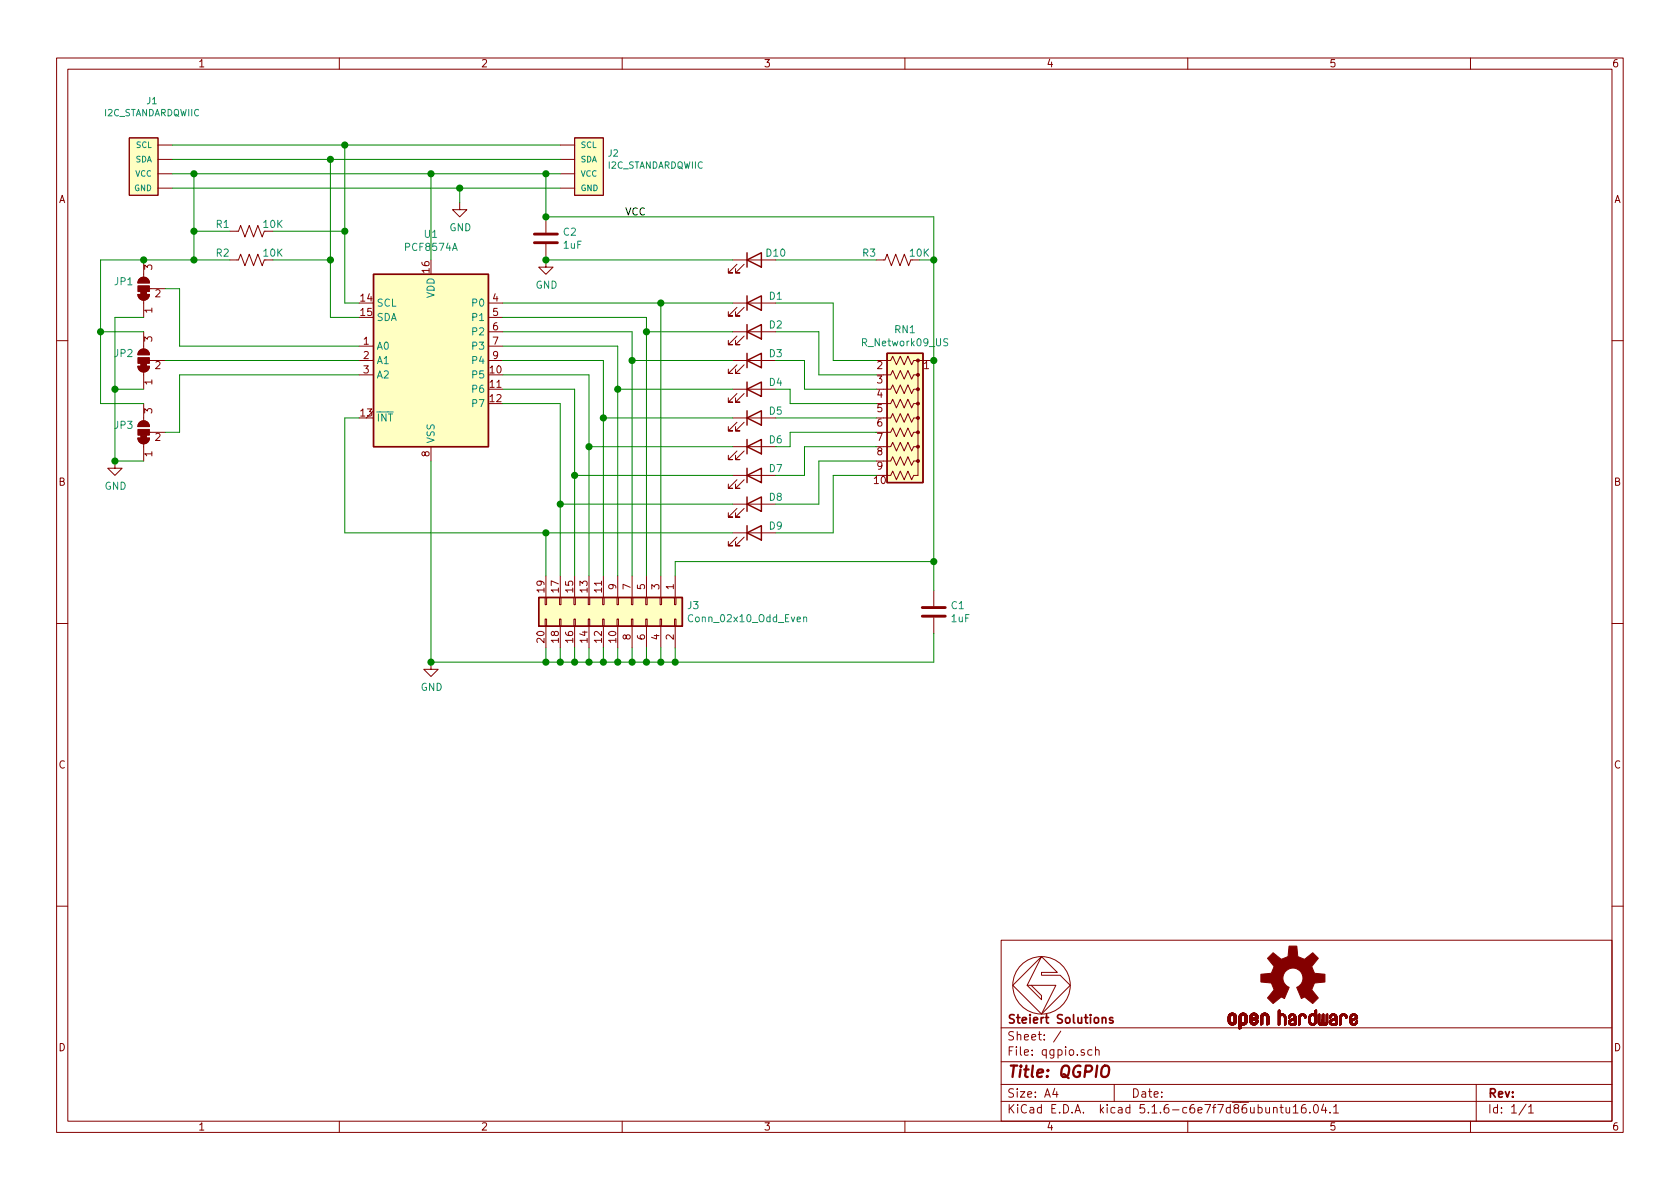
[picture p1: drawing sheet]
EESchema Schematic File Version 4
EELAYER 30 0
EELAYER END
$Descr A4 11693 8268
encoding utf-8
Sheet 1 1
Title "QGPIO"
Date ""
Rev ""
Comp "Steiert Solutions"
Comment1 ""
Comment2 ""
Comment3 ""
Comment4 ""
$EndDescr
$Comp
L SparkFun-Connectors:I2C_STANDARDQWIIC J1
U 1 1
P 1100 1300
F 0 "J1" H 1058 1910 45  0000 C CNN
F 1 "I2C_STANDARDQWIIC" H 1058 1826 45  0000 C CNN
F 2 "Connector_JST:JST_SH_SM04B-SRSS-TB_1x04-1MP_P1.00mm_Horizontal" H 1100 1800 20  0001 C CNN
F 3 "http://www.jst-mfg.com/product/pdf/eng/eSH.pdf?5ec58813d214e" H 1100 1300 50  0001 C CNN
F 4 "" H 1058 1731 60  0000 C CNN "Field4"
F 5 "PRT-14417-ND" H 1100 1300 50  0001 C CNN "Digikey"
F 6 "PRT-14417 " H 1100 1300 50  0001 C CNN "MPN"
F 7 "474-PRT-14417 " H 1100 1300 50  0001 C CNN "Mouser"
	1    1100 1300
	1    0    0    -1  
$EndComp
$Comp
L Interface_Expansion:PCF8574A U1
U 1 1
P 3000 2500
F 0 "U1" H 3000 3381 50  0000 C CNN
F 1 "PCF8574A" H 3000 3290 50  0000 C CNN
F 2 "Package_SO:SOIC-16W_7.5x10.3mm_P1.27mm" H 3000 2500 50  0001 C CNN
F 3 "http://www.nxp.com/documents/data_sheet/PCF8574_PCF8574A.pdf" H 3000 2500 50  0001 C CNN
F 4 "" H 3000 2500 50  0001 C CNN "Field4"
F 5 "" H 3000 2500 50  0001 C CNN "Field5"
F 6 "568-1074-1-ND " H 3000 2500 50  0001 C CNN "Digikey"
F 7 "PCF8574ATD-T" H 3000 2500 50  0001 C CNN "MPN"
F 8 "771-PCF8574ATD-T" H 3000 2500 50  0001 C CNN "Mouser"
	1    3000 2500
	1    0    0    -1  
$EndComp
$Comp
L SparkFun-Connectors:I2C_STANDARDQWIIC J2
U 1 1
P 4000 1300
F 0 "J2" H 3772 1545 45  0000 R CNN
F 1 "I2C_STANDARDQWIIC" H 3772 1461 45  0000 R CNN
F 2 "Connector_JST:JST_SH_SM04B-SRSS-TB_1x04-1MP_P1.00mm_Horizontal" H 4000 1800 20  0001 C CNN
F 3 "http://www.jst-mfg.com/product/pdf/eng/eSH.pdf?5ec58813d214e" H 4000 1300 50  0001 C CNN
F 4 "" H 3772 1366 60  0000 R CNN "Field4"
F 5 "PRT-14417-ND" H 4000 1300 50  0001 C CNN "Digikey"
F 6 "PRT-14417 " H 4000 1300 50  0001 C CNN "MPN"
F 7 "474-PRT-14417 " H 4000 1300 50  0001 C CNN "Mouser"
	1    4000 1300
	-1   0    0    -1  
$EndComp
Wire Wire Line
	1200 1000 2400 1000
Wire Wire Line
	1200 1100 2300 1100
Wire Wire Line
	1200 1200 1350 1200
Wire Wire Line
	1200 1300 3200 1300
Wire Wire Line
	3000 1200 3000 1800
Connection ~ 3000 1200
Wire Wire Line
	3000 1200 3800 1200
Wire Wire Line
	2500 2100 2400 2100
Wire Wire Line
	2400 2100 2400 1600
Connection ~ 2400 1000
Wire Wire Line
	2400 1000 3900 1000
Wire Wire Line
	2500 2200 2300 2200
Wire Wire Line
	2300 2200 2300 1800
Connection ~ 2300 1100
Wire Wire Line
	2300 1100 3900 1100
$Comp
L Jumper:SolderJumper_3_Bridged12 JP1
U 1 1
P 1000 2000
F 0 "JP1" V 1046 2068 50  0000 L CNN
F 1 "SolderJumper_3_Bridged12" V 955 2068 50  0001 L CNN
F 2 "Jumper:SolderJumper-3_P1.3mm_Bridged12_RoundedPad1.0x1.5mm" H 1000 2000 50  0001 C CNN
F 3 "" H 1000 2000 50  0001 C CNN
	1    1000 2000
	0    -1   -1   0   
$EndComp
$Comp
L Jumper:SolderJumper_3_Bridged12 JP2
U 1 1
P 1000 2500
F 0 "JP2" V 1046 2568 50  0000 L CNN
F 1 "SolderJumper_3_Bridged12" V 955 2568 50  0001 L CNN
F 2 "Jumper:SolderJumper-3_P1.3mm_Bridged12_RoundedPad1.0x1.5mm" H 1000 2500 50  0001 C CNN
F 3 "" H 1000 2500 50  0001 C CNN
	1    1000 2500
	0    -1   -1   0   
$EndComp
$Comp
L Jumper:SolderJumper_3_Bridged12 JP3
U 1 1
P 1000 3000
F 0 "JP3" V 1046 3068 50  0000 L CNN
F 1 "SolderJumper_3_Bridged12" V 955 3068 50  0001 L CNN
F 2 "Jumper:SolderJumper-3_P1.3mm_Bridged12_RoundedPad1.0x1.5mm" H 1000 3000 50  0001 C CNN
F 3 "" H 1000 3000 50  0001 C CNN
	1    1000 3000
	0    -1   -1   0   
$EndComp
Wire Wire Line
	1150 2500 2500 2500
Wire Wire Line
	2500 2400 1250 2400
Wire Wire Line
	1250 2400 1250 2000
Wire Wire Line
	1250 2000 1150 2000
Wire Wire Line
	2500 2600 1250 2600
Wire Wire Line
	1250 2600 1250 3000
Wire Wire Line
	1250 3000 1150 3000
$Comp
L power:GND #PWR0101
U 1 1
P 3200 1400
F 0 "#PWR0101" H 3200 1150 50  0001 C CNN
F 1 "GND" H 3205 1227 50  0000 C CNN
F 2 "" H 3200 1400 50  0001 C CNN
F 3 "" H 3200 1400 50  0001 C CNN
	1    3200 1400
	1    0    0    -1  
$EndComp
$Comp
L power:GND #PWR0102
U 1 1
P 3000 4600
F 0 "#PWR0102" H 3000 4350 50  0001 C CNN
F 1 "GND" H 3005 4427 50  0000 C CNN
F 2 "" H 3000 4600 50  0001 C CNN
F 3 "" H 3000 4600 50  0001 C CNN
	1    3000 4600
	1    0    0    -1  
$EndComp
$Comp
L power:GND #PWR0103
U 1 1
P 800 3200
F 0 "#PWR0103" H 800 2950 50  0001 C CNN
F 1 "GND" H 805 3027 50  0000 C CNN
F 2 "" H 800 3200 50  0001 C CNN
F 3 "" H 800 3200 50  0001 C CNN
	1    800  3200
	1    0    0    -1  
$EndComp
Wire Wire Line
	1000 3200 800  3200
Wire Wire Line
	1000 2700 800  2700
Wire Wire Line
	800  2700 800  3200
Connection ~ 800  3200
Wire Wire Line
	1000 2200 800  2200
Wire Wire Line
	800  2200 800  2700
Connection ~ 800  2700
Wire Wire Line
	1000 2800 700  2800
Wire Wire Line
	700  2800 700  2300
Wire Wire Line
	700  1800 1000 1800
Wire Wire Line
	1350 1800 1350 1600
Connection ~ 1000 1800
Wire Wire Line
	1000 1800 1350 1800
Connection ~ 1350 1200
Wire Wire Line
	1350 1200 3000 1200
Wire Wire Line
	1000 2300 700  2300
Connection ~ 700  2300
Wire Wire Line
	700  2300 700  1800
Wire Wire Line
	3200 1400 3200 1300
Connection ~ 3200 1300
Wire Wire Line
	3200 1300 3900 1300
$Comp
L Device:LED D1
U 1 1
P 5250 2100
F 0 "D1" H 5400 2150 50  0000 C CNN
F 1 "LED" H 5243 2226 50  0001 C CNN
F 2 "footprint:LED_0603_1608Metric" H 5250 2100 50  0001 C CNN
F 3 "http://optoelectronics.liteon.com/upload/download/DS22-2000-074/LTST-C190KGKT.PDF" H 5250 2100 50  0001 C CNN
F 4 "160-1435-1-ND" H 5250 2100 50  0001 C CNN "Digikey"
F 5 "LTST-C190KGKT" H 5250 2100 50  0001 C CNN "MPN"
F 6 "859-LTST-C190KGKT" H 5250 2100 50  0001 C CNN "Mouser"
	1    5250 2100
	1    0    0    -1  
$EndComp
$Comp
L Device:LED D2
U 1 1
P 5250 2300
F 0 "D2" H 5400 2350 50  0000 C CNN
F 1 "LED" H 5243 2426 50  0001 C CNN
F 2 "footprint:LED_0603_1608Metric" H 5250 2300 50  0001 C CNN
F 3 "http://optoelectronics.liteon.com/upload/download/DS22-2000-074/LTST-C190KGKT.PDF" H 5250 2300 50  0001 C CNN
F 4 "160-1435-1-ND" H 5250 2300 50  0001 C CNN "Digikey"
F 5 "LTST-C190KGKT" H 5250 2300 50  0001 C CNN "MPN"
F 6 "859-LTST-C190KGKT" H 5250 2300 50  0001 C CNN "Mouser"
	1    5250 2300
	1    0    0    -1  
$EndComp
$Comp
L Device:LED D3
U 1 1
P 5250 2500
F 0 "D3" H 5400 2550 50  0000 C CNN
F 1 "LED" H 5243 2626 50  0001 C CNN
F 2 "footprint:LED_0603_1608Metric" H 5250 2500 50  0001 C CNN
F 3 "http://optoelectronics.liteon.com/upload/download/DS22-2000-074/LTST-C190KGKT.PDF" H 5250 2500 50  0001 C CNN
F 4 "160-1435-1-ND" H 5250 2500 50  0001 C CNN "Digikey"
F 5 "LTST-C190KGKT" H 5250 2500 50  0001 C CNN "MPN"
F 6 "859-LTST-C190KGKT" H 5250 2500 50  0001 C CNN "Mouser"
	1    5250 2500
	1    0    0    -1  
$EndComp
$Comp
L Device:LED D4
U 1 1
P 5250 2700
F 0 "D4" H 5400 2750 50  0000 C CNN
F 1 "LED" H 5243 2826 50  0001 C CNN
F 2 "footprint:LED_0603_1608Metric" H 5250 2700 50  0001 C CNN
F 3 "http://optoelectronics.liteon.com/upload/download/DS22-2000-074/LTST-C190KGKT.PDF" H 5250 2700 50  0001 C CNN
F 4 "160-1435-1-ND" H 5250 2700 50  0001 C CNN "Digikey"
F 5 "LTST-C190KGKT" H 5250 2700 50  0001 C CNN "MPN"
F 6 "859-LTST-C190KGKT" H 5250 2700 50  0001 C CNN "Mouser"
	1    5250 2700
	1    0    0    -1  
$EndComp
$Comp
L Device:LED D5
U 1 1
P 5250 2900
F 0 "D5" H 5400 2950 50  0000 C CNN
F 1 "LED" H 5243 3026 50  0001 C CNN
F 2 "footprint:LED_0603_1608Metric" H 5250 2900 50  0001 C CNN
F 3 "http://optoelectronics.liteon.com/upload/download/DS22-2000-074/LTST-C190KGKT.PDF" H 5250 2900 50  0001 C CNN
F 4 "160-1435-1-ND" H 5250 2900 50  0001 C CNN "Digikey"
F 5 "LTST-C190KGKT" H 5250 2900 50  0001 C CNN "MPN"
F 6 "859-LTST-C190KGKT" H 5250 2900 50  0001 C CNN "Mouser"
	1    5250 2900
	1    0    0    -1  
$EndComp
$Comp
L Device:LED D6
U 1 1
P 5250 3100
F 0 "D6" H 5400 3150 50  0000 C CNN
F 1 "LED" H 5243 3226 50  0001 C CNN
F 2 "footprint:LED_0603_1608Metric" H 5250 3100 50  0001 C CNN
F 3 "http://optoelectronics.liteon.com/upload/download/DS22-2000-074/LTST-C190KGKT.PDF" H 5250 3100 50  0001 C CNN
F 4 "160-1435-1-ND" H 5250 3100 50  0001 C CNN "Digikey"
F 5 "LTST-C190KGKT" H 5250 3100 50  0001 C CNN "MPN"
F 6 "859-LTST-C190KGKT" H 5250 3100 50  0001 C CNN "Mouser"
	1    5250 3100
	1    0    0    -1  
$EndComp
$Comp
L Device:LED D7
U 1 1
P 5250 3300
F 0 "D7" H 5400 3350 50  0000 C CNN
F 1 "LED" H 5243 3426 50  0001 C CNN
F 2 "footprint:LED_0603_1608Metric" H 5250 3300 50  0001 C CNN
F 3 "http://optoelectronics.liteon.com/upload/download/DS22-2000-074/LTST-C190KGKT.PDF" H 5250 3300 50  0001 C CNN
F 4 "160-1435-1-ND" H 5250 3300 50  0001 C CNN "Digikey"
F 5 "LTST-C190KGKT" H 5250 3300 50  0001 C CNN "MPN"
F 6 "859-LTST-C190KGKT" H 5250 3300 50  0001 C CNN "Mouser"
	1    5250 3300
	1    0    0    -1  
$EndComp
$Comp
L Device:LED D8
U 1 1
P 5250 3500
F 0 "D8" H 5400 3550 50  0000 C CNN
F 1 "LED" H 5243 3626 50  0001 C CNN
F 2 "footprint:LED_0603_1608Metric" H 5250 3500 50  0001 C CNN
F 3 "http://optoelectronics.liteon.com/upload/download/DS22-2000-074/LTST-C190KGKT.PDF" H 5250 3500 50  0001 C CNN
F 4 "160-1435-1-ND" H 5250 3500 50  0001 C CNN "Digikey"
F 5 "LTST-C190KGKT" H 5250 3500 50  0001 C CNN "MPN"
F 6 "859-LTST-C190KGKT" H 5250 3500 50  0001 C CNN "Mouser"
	1    5250 3500
	1    0    0    -1  
$EndComp
$Comp
L Connector_Generic:Conn_02x10_Odd_Even J3
U 1 1
P 4300 4200
F 0 "J3" V 4304 4680 50  0000 L CNN
F 1 "Conn_02x10_Odd_Even" V 4395 4680 50  0000 L CNN
F 2 "Connector_PinHeader_2.54mm:PinHeader_2x10_P2.54mm_Vertical" H 4300 4200 50  0001 C CNN
F 3 "https://cdn.amphenol-icc.com/media/wysiwyg/files/drawing/77313.pdf" H 4300 4200 50  0001 C CNN
F 4 "77313-418-20LF-ND  " H 4300 4200 50  0001 C CNN "Digikey"
F 5 "77313-418-20LF " H 4300 4200 50  0001 C CNN "MPN"
F 6 "649-77313-418-20LF " H 4300 4200 50  0001 C CNN "Mouser"
	1    4300 4200
	0    1    1    0   
$EndComp
Wire Wire Line
	3500 2100 4600 2100
Wire Wire Line
	4700 4000 4700 3900
Wire Wire Line
	3800 1500 3800 1200
Connection ~ 3800 1200
Wire Wire Line
	3800 1200 3900 1200
Wire Wire Line
	3800 3700 3800 4000
Wire Wire Line
	3900 4000 3900 3500
Wire Wire Line
	3900 2800 3500 2800
Wire Wire Line
	4000 4000 4000 3300
Wire Wire Line
	4000 2700 3500 2700
Wire Wire Line
	4100 4000 4100 3100
Wire Wire Line
	4100 2600 3500 2600
Wire Wire Line
	4200 4000 4200 2900
Wire Wire Line
	4200 2500 3500 2500
Wire Wire Line
	4300 4000 4300 2700
Wire Wire Line
	4300 2400 3500 2400
Wire Wire Line
	4400 4000 4400 2500
Wire Wire Line
	4400 2300 3500 2300
Wire Wire Line
	4500 4000 4500 2300
Wire Wire Line
	4500 2200 3500 2200
Wire Wire Line
	4600 4000 4600 2100
Connection ~ 4600 2100
Wire Wire Line
	4600 2100 5100 2100
$Comp
L Device:LED D9
U 1 1
P 5250 3700
F 0 "D9" H 5400 3750 50  0000 C CNN
F 1 "LED" H 5243 3826 50  0001 C CNN
F 2 "footprint:LED_0603_1608Metric" H 5250 3700 50  0001 C CNN
F 3 "http://optoelectronics.liteon.com/upload/download/DS22-2000-074/LTST-C190KGKT.PDF" H 5250 3700 50  0001 C CNN
F 4 "160-1435-1-ND" H 5250 3700 50  0001 C CNN "Digikey"
F 5 "LTST-C190KGKT" H 5250 3700 50  0001 C CNN "MPN"
F 6 "859-LTST-C190KGKT" H 5250 3700 50  0001 C CNN "Mouser"
	1    5250 3700
	1    0    0    -1  
$EndComp
Wire Wire Line
	5100 3700 3800 3700
Connection ~ 3800 3700
Wire Wire Line
	5100 3500 3900 3500
Connection ~ 3900 3500
Wire Wire Line
	3900 3500 3900 2800
Wire Wire Line
	5100 3300 4000 3300
Connection ~ 4000 3300
Wire Wire Line
	4000 3300 4000 2700
Wire Wire Line
	5100 3100 4100 3100
Connection ~ 4100 3100
Wire Wire Line
	4100 3100 4100 2600
Wire Wire Line
	5100 2900 4200 2900
Connection ~ 4200 2900
Wire Wire Line
	4200 2900 4200 2500
Wire Wire Line
	5100 2700 4300 2700
Connection ~ 4300 2700
Wire Wire Line
	4300 2700 4300 2400
Wire Wire Line
	5100 2500 4400 2500
Connection ~ 4400 2500
Wire Wire Line
	4400 2500 4400 2300
Wire Wire Line
	5100 2300 4500 2300
Connection ~ 4500 2300
Wire Wire Line
	4500 2300 4500 2200
Wire Wire Line
	3000 4600 3800 4600
Wire Wire Line
	4700 4600 4700 4500
Wire Wire Line
	3000 3200 3000 4600
Connection ~ 3000 4600
Wire Wire Line
	3800 4500 3800 4600
Connection ~ 3800 4600
Wire Wire Line
	3800 4600 3900 4600
Wire Wire Line
	3900 4500 3900 4600
Connection ~ 3900 4600
Wire Wire Line
	3900 4600 4000 4600
Wire Wire Line
	4000 4500 4000 4600
Connection ~ 4000 4600
Wire Wire Line
	4000 4600 4100 4600
Wire Wire Line
	4100 4500 4100 4600
Connection ~ 4100 4600
Wire Wire Line
	4100 4600 4200 4600
Wire Wire Line
	4200 4500 4200 4600
Connection ~ 4200 4600
Wire Wire Line
	4200 4600 4300 4600
Wire Wire Line
	4300 4500 4300 4600
Connection ~ 4300 4600
Wire Wire Line
	4300 4600 4400 4600
Wire Wire Line
	4400 4500 4400 4600
Connection ~ 4400 4600
Wire Wire Line
	4400 4600 4500 4600
Wire Wire Line
	4500 4500 4500 4600
Connection ~ 4500 4600
Wire Wire Line
	4500 4600 4600 4600
Wire Wire Line
	4600 4500 4600 4600
Connection ~ 4600 4600
Wire Wire Line
	4600 4600 4700 4600
$Comp
L Device:R_US R2
U 1 1
P 1750 1800
F 0 "R2" V 1700 1600 50  0000 C CNN
F 1 "10K" V 1700 1950 50  0000 C CNN
F 2 "footprint:C0603" V 1790 1790 50  0001 C CNN
F 3 "https://www.yageo.com/upload/media/product/productsearch/datasheet/rchip/PYu-RC_Group_51_RoHS_L_10.pdf" H 1750 1800 50  0001 C CNN
F 4 "311-10KGRCT-ND" H 1750 1800 50  0001 C CNN "Digikey"
F 5 "RC0603JR-0710KL" H 1750 1800 50  0001 C CNN "MPN"
F 6 "603-RC0603JR-0710KL" H 1750 1800 50  0001 C CNN "Mouser"
	1    1750 1800
	0    1    1    0   
$EndComp
$Comp
L Device:R_US R1
U 1 1
P 1750 1600
F 0 "R1" V 1700 1400 50  0000 C CNN
F 1 "10K" V 1700 1750 50  0000 C CNN
F 2 "footprint:C0603" V 1790 1590 50  0001 C CNN
F 3 "https://www.yageo.com/upload/media/product/productsearch/datasheet/rchip/PYu-RC_Group_51_RoHS_L_10.pdf" H 1750 1600 50  0001 C CNN
F 4 "311-10KGRCT-ND" H 1750 1600 50  0001 C CNN "Digikey"
F 5 "RC0603JR-0710KL" H 1750 1600 50  0001 C CNN "MPN"
F 6 "603-RC0603JR-0710KL" H 1750 1600 50  0001 C CNN "Mouser"
	1    1750 1600
	0    1    1    0   
$EndComp
Wire Wire Line
	1350 1800 1600 1800
Connection ~ 1350 1800
Wire Wire Line
	1600 1600 1350 1600
Connection ~ 1350 1600
Wire Wire Line
	1350 1600 1350 1200
Wire Wire Line
	1900 1600 2400 1600
Connection ~ 2400 1600
Wire Wire Line
	2400 1600 2400 1000
Wire Wire Line
	1900 1800 2300 1800
Connection ~ 2300 1800
Wire Wire Line
	2300 1800 2300 1100
Wire Wire Line
	2500 2900 2400 2900
Wire Wire Line
	2400 2900 2400 3700
Wire Wire Line
	2400 3700 3800 3700
Connection ~ 4700 4600
Wire Wire Line
	5500 2800 5500 2700
Wire Wire Line
	5500 2700 5400 2700
Wire Wire Line
	5600 2700 5600 2500
Wire Wire Line
	5600 2500 5400 2500
Wire Wire Line
	5700 2600 5700 2300
Wire Wire Line
	5700 2300 5400 2300
Wire Wire Line
	5800 2500 5800 2100
Wire Wire Line
	5800 2100 5400 2100
Wire Wire Line
	5500 3000 5500 3100
Wire Wire Line
	5500 3100 5400 3100
Wire Wire Line
	5600 3100 5600 3300
Wire Wire Line
	5600 3300 5400 3300
Wire Wire Line
	5700 3200 5700 3500
Wire Wire Line
	5700 3500 5400 3500
Wire Wire Line
	5800 3300 5800 3700
Wire Wire Line
	5800 3700 5400 3700
Wire Wire Line
	6100 3300 5800 3300
Wire Wire Line
	6100 3200 5700 3200
Wire Wire Line
	6100 3100 5600 3100
Wire Wire Line
	6100 3000 5500 3000
Wire Wire Line
	6100 2500 5800 2500
Wire Wire Line
	6100 2600 5700 2600
Wire Wire Line
	6100 2700 5600 2700
Wire Wire Line
	6100 2800 5500 2800
Wire Wire Line
	5400 2900 6100 2900
Wire Wire Line
	6500 2500 6500 3900
Connection ~ 6500 2500
Wire Wire Line
	6500 1500 6500 1800
$Comp
L Device:R_Network09_US RN1
U 1 1
P 6300 2900
F 0 "RN1" V 5683 2900 50  0000 C CNN
F 1 "R_Network09_US" V 5774 2900 50  0000 C CNN
F 2 "Resistor_THT:R_Array_SIP10" V 6875 2900 50  0001 C CNN
F 3 "http://www.vishay.com/docs/31509/csc.pdf" H 6300 2900 50  0001 C CNN
F 4 "CSC10KCC-ND" H 6300 2900 50  0001 C CNN "Digikey"
F 5 "CSC10A0110K0GEK" H 6300 2900 50  0001 C CNN "MPN"
F 6 "71-CSC10A0110K0GEK" H 6300 2900 50  0001 C CNN "Mouser"
	1    6300 2900
	0    1    1    0   
$EndComp
Wire Wire Line
	6500 4600 6500 4400
Wire Wire Line
	4700 4600 6500 4600
Connection ~ 6500 3900
Wire Wire Line
	6500 3900 6500 4100
$Comp
L Device:C C1
U 1 1
P 6500 4250
F 0 "C1" H 6615 4296 50  0000 L CNN
F 1 "1uF" H 6615 4205 50  0000 L CNN
F 2 "footprint:C0603" H 6538 4100 50  0001 C CNN
F 3 "https://ds.yuden.co.jp/TYCOMPAS/ut/detail?pn=EMK107BJ105KA-T%20%20&u=M" H 6500 4250 50  0001 C CNN
F 4 "587-1251-1-ND" H 6500 4250 50  0001 C CNN "Digikey"
F 5 "EMK107BJ105KA-T" H 6500 4250 50  0001 C CNN "MPN"
F 6 "963-EMK107BJ105KA-T" H 6500 4250 50  0001 C CNN "Mouser"
	1    6500 4250
	1    0    0    -1  
$EndComp
Wire Wire Line
	6500 1500 3800 1500
Wire Wire Line
	4700 3900 6500 3900
$Comp
L Device:C C2
U 1 1
P 3800 1650
F 0 "C2" H 3915 1696 50  0000 L CNN
F 1 "1uF" H 3915 1605 50  0000 L CNN
F 2 "footprint:C0603" H 3838 1500 50  0001 C CNN
F 3 "https://ds.yuden.co.jp/TYCOMPAS/ut/detail?pn=EMK107BJ105KA-T%20%20&u=M" H 3800 1650 50  0001 C CNN
F 4 "587-1251-1-ND" H 3800 1650 50  0001 C CNN "Digikey"
F 5 "EMK107BJ105KA-T" H 3800 1650 50  0001 C CNN "MPN"
F 6 "963-EMK107BJ105KA-T" H 3800 1650 50  0001 C CNN "Mouser"
	1    3800 1650
	1    0    0    -1  
$EndComp
Connection ~ 3800 1500
$Comp
L power:GND #PWR0104
U 1 1
P 3800 1800
F 0 "#PWR0104" H 3800 1550 50  0001 C CNN
F 1 "GND" H 3805 1627 50  0000 C CNN
F 2 "" H 3800 1800 50  0001 C CNN
F 3 "" H 3800 1800 50  0001 C CNN
	1    3800 1800
	1    0    0    -1  
$EndComp
Text Label 4350 1500 0    50   ~ 0
VCC
$Comp
L custom:GS_logo GS1
U 1 1
P 7250 6850
F 0 "GS1" H 7400 6650 50  0001 C CNN
F 1 "GS_logo" H 7250 7100 50  0001 C CNN
F 2 "footprint:gs_logo_200mil" H 7250 6850 50  0001 C CNN
F 3 "http://dei.steiert.net/" H 7250 6850 50  0001 C CNN
	1    7250 6850
	1    0    0    -1  
$EndComp
$Comp
L SparkFun-Aesthetics:OSHW-LOGOS LOGO1
U 1 1
P 9000 6800
F 0 "LOGO1" H 9000 7050 45  0001 C CNN
F 1 "OSHW-LOGOS" H 9000 6400 45  0001 C CNN
F 2 "Symbol:OSHW-Logo2_7.3x6mm_SilkScreen" H 9000 7100 20  0001 C CNN
F 3 "https://www.oshwa.org/" H 9000 6800 50  0001 C CNN
F 4 "" H 9478 6735 60  0000 L CNN "Field4"
	1    9000 6800
	1    0    0    -1  
$EndComp
$Comp
L Device:R_US R3
U 1 1
P 6250 1800
F 0 "R3" V 6200 1600 50  0000 C CNN
F 1 "10K" V 6200 1950 50  0000 C CNN
F 2 "footprint:C0603" V 6290 1790 50  0001 C CNN
F 3 "https://www.yageo.com/upload/media/product/productsearch/datasheet/rchip/PYu-RC_Group_51_RoHS_L_10.pdf" H 6250 1800 50  0001 C CNN
F 4 "311-10KGRCT-ND" H 6250 1800 50  0001 C CNN "Digikey"
F 5 "RC0603JR-0710KL" H 6250 1800 50  0001 C CNN "MPN"
F 6 "603-RC0603JR-0710KL" H 6250 1800 50  0001 C CNN "Mouser"
	1    6250 1800
	0    1    1    0   
$EndComp
$Comp
L Device:LED D10
U 1 1
P 5250 1800
F 0 "D10" H 5400 1850 50  0000 C CNN
F 1 "LED" H 5243 1926 50  0001 C CNN
F 2 "footprint:LED_0603_1608Metric" H 5250 1800 50  0001 C CNN
F 3 "http://optoelectronics.liteon.com/upload/download/DS22-2000-074/LTST-C190KGKT.PDF" H 5250 1800 50  0001 C CNN
F 4 "160-1435-1-ND" H 5250 1800 50  0001 C CNN "Digikey"
F 5 "LTST-C190KGKT" H 5250 1800 50  0001 C CNN "MPN"
F 6 "859-LTST-C190KGKT" H 5250 1800 50  0001 C CNN "Mouser"
	1    5250 1800
	1    0    0    -1  
$EndComp
Wire Wire Line
	6400 1800 6500 1800
Connection ~ 6500 1800
Wire Wire Line
	6500 1800 6500 2500
Wire Wire Line
	6100 1800 5400 1800
Wire Wire Line
	5100 1800 3800 1800
Connection ~ 3800 1800
$EndSCHEMATC
